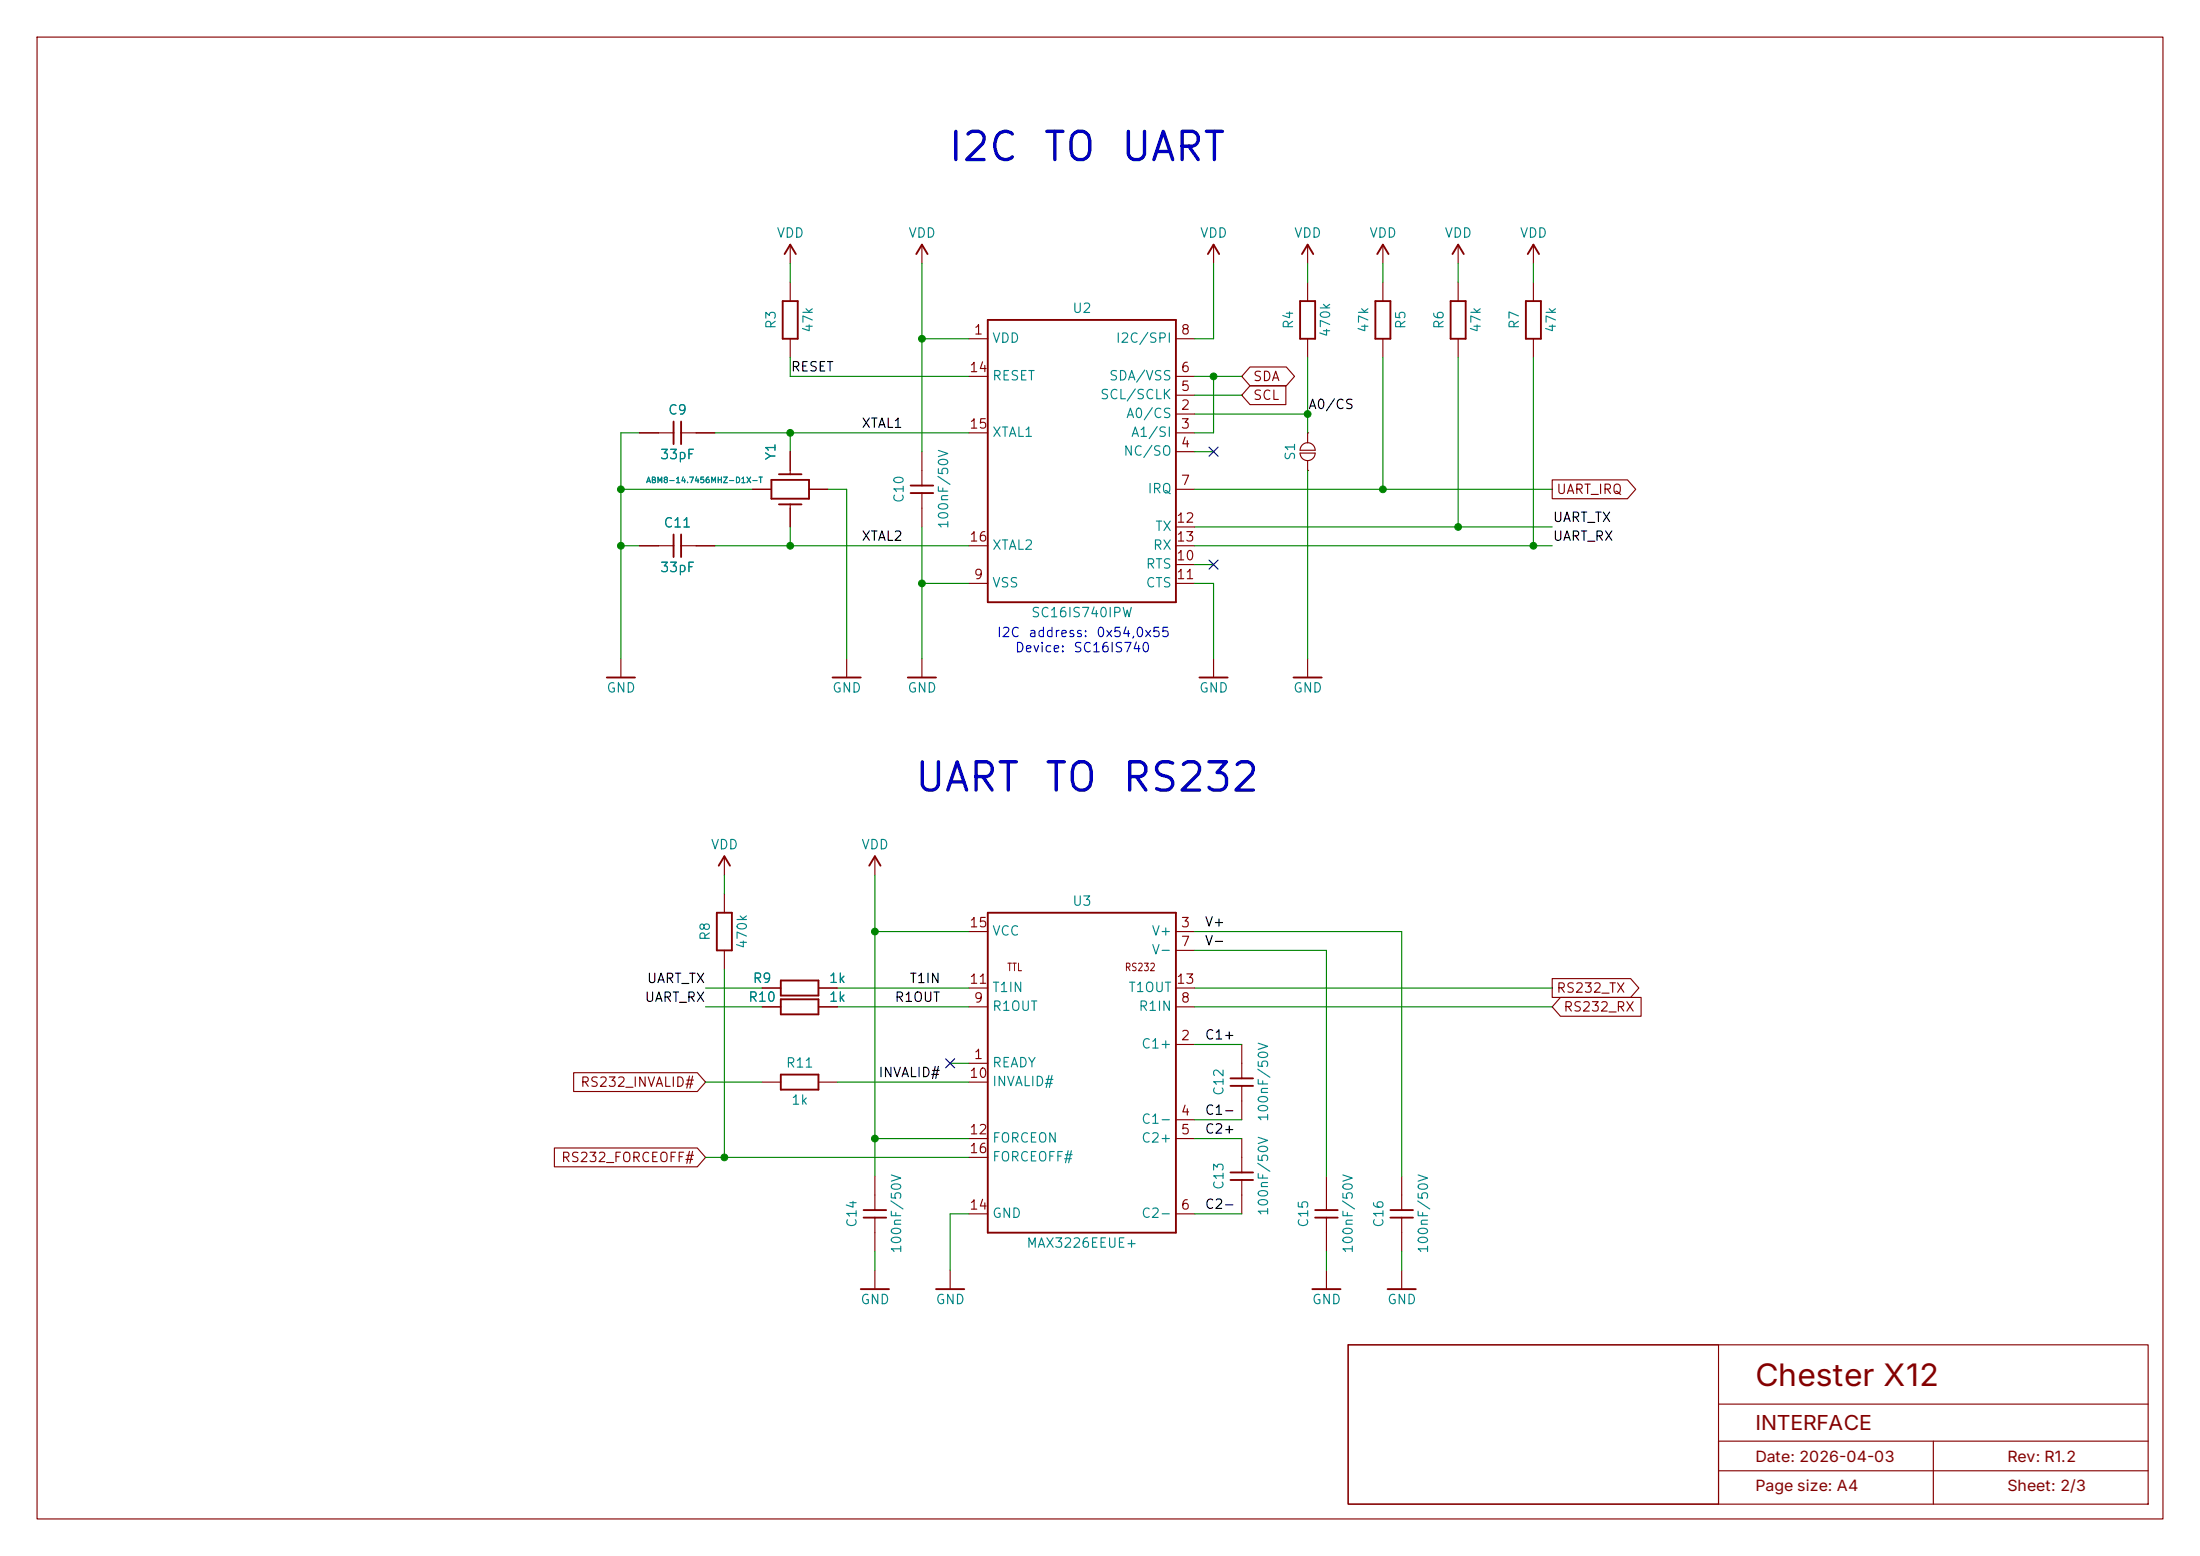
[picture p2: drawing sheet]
<svg xmlns="http://www.w3.org/2000/svg" width="297mm" height="210mm" viewBox="0 0 297 210" stroke-linecap="round" stroke-linejoin="round" font-family="sans-serif">
<g fill="none" stroke="#840000" stroke-width=".15">
<path d="M5 5h287v200h-287zM106.7 33v2.6M106.7 38.1v2.5M124.5 33v2.6M163.8 33v2.6M176.5 33v2.6M176.5 38.1v2.5M186.7 33v2.6M186.7 38.1v2.5M196.8 33v2.6M196.8 38.1v2.5M207 33v2.6"/>
<path d="M207 38.1v2.5M86.4 58.4h4.5M91.9 58.4h4.6M106.7 45.7v2.6M130.8 45.7h2.5M130.8 58.4h2.5M130.8 50.8h2.5M158.7 45.7h2.6M158.7 55.9h2.6M158.7 58.4h2.6M158.7 53.3h2.6M158.7 50.8h2.6"/>
<path d="M168.8 52.1h4.8v2.5h-4.8l-1.2-1.3zM168.8 49.5h4.9l1.1 1.3-1.1 1.3h-4.9l-1.2-1.3zM176.5 58.4h.1M176.5 45.7v2.6M176.5 58.4v1.4M186.7 45.7v2.6M196.8 45.7v2.6M207 45.7v2.6M86.4 73.7h4.5M91.9 73.7h4.6M101.6 66h2.5M106.7 61v3"/>
<path d="M106.7 68.1v3M109.2 66h2.6M124.5 61v4.5M124.5 66.5v4.6M130.8 73.7h2.5M130.8 78.7h2.5M158.7 66h2.6M158.7 73.7h2.6M158.7 61h2.6M158.7 78.7h2.6M158.7 76.2h2.6M158.7 71.1h2.6"/>
<path d="M175.5 61.2h2a1.02 1.02 0 0 1-1 1 1.02 1.02 0 0 1-1-1zM175.8 60.1a1.02 1.02 0 0 1 1.1-.3 1.02 1.02 0 0 1 .6 1h-2l.1-.5zM176.5 63.5h.1M176.5 62.2v1.3M209.5 64.8h10.2l1.1 1.2-1.1 1.3h-10.2zM83.8 88.9v2.5M114.3 88.9v2.5M124.5 88.9v2.5M163.8 88.9v2.5M176.5 88.9v2.5M97.8 115.6v2.5M118.1 115.6v2.5"/>
<path d="M97.8 120.7v2.5M97.8 128.3v2.5M102.9 135.9h2.5M102.9 133.4h2.5M110.5 135.9h2.5M110.5 133.4h2.5M130.8 125.7h2.5M130.8 135.9h2.5M130.8 133.4h2.5M158.7 125.7h2.6M158.7 128.3h2.6M158.7 135.9h2.6"/>
<path d="M158.7 133.4h2.6M209.5 132.1h10.6l1.1 1.3-1.1 1.2h-10.6zM210.7 134.6h10.9v2.6h-10.9l-1.2-1.3zM74.8 154.9h19.3l1.1 1.3-1.1 1.3h-19.3zM77.4 144.8h16.7l1.1 1.3-1.1 1.2h-16.7zM102.9 146.1h2.5M110.5 146.1h2.5M118.1 158.8v4.5M130.8 143.5h2.5M130.8 153.7h2.5M130.8 146.1h2.5M130.8 156.2h2.5"/>
<path d="M158.7 141h2.6M158.7 151.1h2.6M158.7 153.7h2.6M167.6 141v4.5M167.6 146.6v4.5M167.6 153.7v4.5M167.6 159.3v4.5M179.1 158.8v4.5M189.2 158.8v4.5M118.1 164.3v4.6M118.1 171.5v2.5M128.3 171.5v2.5"/>
<path d="M130.8 163.8h2.5M158.7 163.8h2.6M179.1 164.3v4.6M179.1 171.5v2.5M189.2 164.3v4.6M189.2 171.5v2.5M182 181.5h108v21.5h-108zM182 181.5h50v21.5h-50zM232 198.5h58M232 189.5h58M261 194.5v8.5M290 194.5h-58v8.5"/>
</g>
<g fill="none" stroke="#840000" stroke-width=".25">
<path d="M105.9 34.3l.8-1.3 .7 1.3M123.7 34.3l.8-1.3 .7 1.3M163.1 34.3l.7-1.3 .8 1.3M175.8 34.3l.7-1.3 .8 1.3M185.9 34.3l.8-1.3 .8 1.3M196.1 34.3l.7-1.3 .8 1.3M206.2 34.3l.8-1.3 .8 1.3M90.9 56.9v3M91.9 56.9v3M105.7 40.6h2v5.1h-2zM133.3 43.2h25.4v38.1h-25.4zM175.5 40.6h2v5.1h-2z"/>
<path d="M185.7 40.6h2v5.1h-2zM195.8 40.6h2.1v5.1h-2.1zM206 40.6h2v5.1h-2zM90.9 72.1v3.1M91.9 72.1v3.1M104.1 64.8h5.1v2.5h-5.1zM105.2 68.1h3M105.2 64h3M122.9 65.5h3.1M122.9 66.5h3.1M81.9 91.4h3.8M112.4 91.4h3.8"/>
<path d="M122.6 91.4h3.8M161.9 91.4h3.8M174.6 91.4h3.8M97 116.8l.8-1.2 .8 1.2M117.3 116.8l.8-1.2 .8 1.2M96.8 123.2h2v5.1h-2zM105.4 134.9h5.1v2h-5.1zM105.4 132.3h5.1v2.1h-5.1zM133.3 123.2h25.4v43.2h-25.4zM105.4 145h5.1v2.1h-5.1zM166.1 158.2h3.1M166.1 159.3h3.1"/>
<path d="M166.1 145.5h3.1M166.1 146.6h3.1M116.2 174h3.8M116.6 163.3h3M116.6 164.3h3M126.4 174h3.8M177.2 174h3.8M177.5 163.3h3.1M177.5 164.3h3.1M187.3 174h3.8M187.7 163.3h3.1M187.7 164.3h3.1"/>
</g>
<g fill="none" stroke="#008400" stroke-width=".15">
<path d="M106.7 35.6v2.5M124.5 35.6v25.4M163.8 35.6v10.1h-2.5M176.5 35.6v2.5M186.7 35.6v2.5M196.8 35.6v2.5M207 35.6v2.5M86.4 58.4h-2.6v30.5M96.5 58.4h34.3M106.7 48.3v2.5h24.1M106.7 58.4v2.6M124.5 45.7h6.3"/>
<path d="M161.3 55.9h15.2M161.3 53.3h6.3M161.3 50.8h6.3M163.8 50.8v7.6h-2.5M176.5 48.3v10.1M186.7 48.3v17.7M196.8 48.3v22.8M207 48.3v25.4M83.8 66h17.8M83.8 73.7h2.6M96.5 73.7h34.3M106.7 71.1v2.6"/>
<path d="M111.8 66h2.5v22.9M124.5 71.1v17.8M124.5 78.7h6.3M161.3 78.7h2.5v10.2M161.3 66h48.2M161.3 73.7h48.2M161.3 76.2h2.5M161.3 61h2.5M161.3 71.1h48.2M176.5 63.5v25.4M97.8 118.1v2.6M118.1 118.1v40.7"/>
<path d="M95.2 135.9h7.7M95.2 133.4h7.7M97.8 130.8v25.4M113 135.9h17.8M113 133.4h17.8M118.1 125.7h12.7M161.3 125.7h27.9v33.1M161.3 135.9h48.2M161.3 133.4h48.2M161.3 128.3h17.8v30.5M95.2 156.2h35.6M95.2 146.1h7.7"/>
<path d="M113 146.1h17.8M118.1 153.7h12.7M128.3 143.5h2.5M161.3 153.7h6.3M161.3 141h6.3M161.3 151.1h6.3M118.1 168.9v2.6M130.8 163.8h-2.5v7.7M161.3 163.8h6.3M179.1 168.9v2.6M189.2 168.9v2.6"/>
</g>
<path d="M163.2 60.4l1.2 1.2M163.2 75.6l1.2 1.2M164.4 60.4l-1.2 1.2M164.4 75.6l-1.2 1.2M127.7 142.9l1.2 1.2M128.9 142.9l-1.2 1.2" fill="none" stroke="#000084" stroke-width=".15"/>
<g fill="#008400" stroke="#008400" stroke-width=".14">
<circle cx="163.8" cy="50.8" r=".46"/>
<circle cx="124.5" cy="45.7" r=".46"/>
<circle cx="124.5" cy="78.7" r=".46"/>
<circle cx="106.7" cy="58.4" r=".46"/>
<circle cx="83.8" cy="66" r=".46"/>
<circle cx="83.8" cy="73.7" r=".46"/>
<circle cx="106.7" cy="73.7" r=".46"/>
<circle cx="176.5" cy="55.9" r=".46"/>
<circle cx="186.7" cy="66" r=".46"/>
<circle cx="97.8" cy="156.2" r=".46"/>
<circle cx="118.1" cy="125.7" r=".46"/>
<circle cx="118.1" cy="153.7" r=".46"/>
<circle cx="196.8" cy="71.1" r=".46"/>
<circle cx="207" cy="73.7" r=".46"/>
</g>
<text font-size="4.2" fill="#840000" x="237" y="187">Chester X12</text>
<g font-size="3.8" fill="#0000c2">
<text x="127.8" y="22.7">I2C</text>
<text x="140.6" y="22.7">TO</text>
<text x="151" y="22.7">UART</text>
<text x="123.2" y="107.8">UART</text>
<text x="140.8" y="107.8">TO</text>
<text x="151.2" y="107.8">RS232</text>
</g>
<text font-size="2.8" fill="#840000" x="237" y="193">INTERFACE</text>
<g font-size="2.1" fill="#840000">
<text x="237" y="197.3">Date: 2026-04-03</text>
<text x="271" y="197.3">Rev: R1.2</text>
<text x="237" y="201.3">Page size: A4</text>
<text x="271" y="201.3">Sheet: 2/3</text>
</g>
<g font-size="1.3" fill="#008484">
<text x="104.8" y="32.4">VDD</text>
<text x="122.5" y="32.4">VDD</text>
<text x="161.9" y="32.4">VDD</text>
<text x="174.6" y="32.4">VDD</text>
<text x="184.8" y="32.4">VDD</text>
<text x="194.9" y="32.4">VDD</text>
<text x="205.1" y="32.4">VDD</text>
<text x="105" y="44.5" transform="rotate(-90 105 44.5)">R3</text>
<text x="110" y="45" transform="rotate(-90 110 45)">47k</text>
<text x="133.9" y="46.6">VDD</text>
<text x="144.7" y="42.6">U2</text>
<text x="150.5" y="46.6">I2C/SPI</text>
<text x="174.9" y="44.5" transform="rotate(-90 174.9 44.5)">R4</text>
<text x="179.9" y="45.6" transform="rotate(-90 179.9 45.6)">470k</text>
<text x="185.1" y="45" transform="rotate(-90 185.1 45)">47k</text>
<text x="190.1" y="44.5" transform="rotate(-90 190.1 44.5)">R5</text>
<text x="195.2" y="44.5" transform="rotate(-90 195.2 44.5)">R6</text>
<text x="200.2" y="45" transform="rotate(-90 200.2 45)">47k</text>
<text x="205.4" y="44.5" transform="rotate(-90 205.4 44.5)">R7</text>
<text x="210.4" y="45" transform="rotate(-90 210.4 45)">47k</text>
<text x="133.9" y="51.7">RESET</text>
<text x="149.6" y="51.7">SDA/VSS</text>
<text x="90.1" y="56.3">C9</text>
<text x="133.9" y="59.3">XTAL1</text>
<text x="148.4" y="54.2">SCL/SCLK</text>
<text x="151.9" y="56.7">A0/CS</text>
<text x="152.6" y="59.3">A1/SI</text>
<text x="89" y="62.3">33pF</text>
<text x="105" y="62.2" transform="rotate(-90 105 62.2)">Y1</text>
<text x="151.6" y="61.8">NC/SO</text>
<text x="175.1" y="62.3" transform="rotate(-90 175.1 62.3)">S1</text>
<text x="89.5" y="71.5">C11</text>
<text x="122.3" y="68" transform="rotate(-90 122.3 68)">C10</text>
<text x="128.3" y="71.5" transform="rotate(-90 128.3 71.5)">100nF/50V</text>
<text x="154.8" y="66.9">IRQ</text>
<text x="155.9" y="72">TX</text>
<text x="89" y="77.5">33pF</text>
<text x="133.9" y="74.5">XTAL2</text>
<text x="154.6" y="77.1">RTS</text>
<text x="155.6" y="74.5">RX</text>
<text x="133.9" y="79.6">VSS</text>
<text x="139.1" y="83.6">SC16IS740IPW</text>
<text x="154.6" y="79.6">CTS</text>
<text x="81.8" y="93.8">GND</text>
<text x="112.3" y="93.8">GND</text>
<text x="122.4" y="93.8">GND</text>
<text x="161.8" y="93.8">GND</text>
<text x="174.5" y="93.8">GND</text>
<text x="95.9" y="114.9">VDD</text>
<text x="116.2" y="114.9">VDD</text>
<text x="144.7" y="122.6">U3</text>
<text x="96.2" y="127.1" transform="rotate(-90 96.2 127.1)">R8</text>
<text x="101.2" y="128.2" transform="rotate(-90 101.2 128.2)">470k</text>
<text x="133.9" y="126.6">VCC</text>
<text x="155.4" y="126.6">V+</text>
<text x="155.4" y="129.1">V-</text>
<text x="100.9" y="135.5">R10</text>
<text x="101.5" y="133">R9</text>
<text x="111.8" y="135.5">1k</text>
<text x="111.8" y="133">1k</text>
<text x="133.9" y="136.8">R1OUT</text>
<text x="133.9" y="134.2">T1IN</text>
<text x="152.2" y="134.2">T1OUT</text>
<text x="153.6" y="136.8">R1IN</text>
<text x="154" y="141.8">C1+</text>
<text x="106" y="144.4">R11</text>
<text x="106.7" y="149.4">1k</text>
<text x="133.9" y="144.4">READY</text>
<text x="133.9" y="146.9">INVALID#</text>
<text x="165.5" y="148" transform="rotate(-90 165.5 148)">C12</text>
<text x="133.9" y="154.5">FORCEON</text>
<text x="154" y="152">C1-</text>
<text x="154" y="154.5">C2+</text>
<text x="171.5" y="151.5" transform="rotate(-90 171.5 151.5)">100nF/50V</text>
<text x="133.9" y="157.1">FORCEOFF#</text>
<text x="165.5" y="160.7" transform="rotate(-90 165.5 160.7)">C13</text>
<text x="116" y="165.8" transform="rotate(-90 116 165.8)">C14</text>
<text x="133.9" y="164.7">GND</text>
<text x="154" y="164.7">C2-</text>
<text x="171.5" y="164.2" transform="rotate(-90 171.5 164.2)">100nF/50V</text>
<text x="176.9" y="165.8" transform="rotate(-90 176.9 165.8)">C15</text>
<text x="187.1" y="165.8" transform="rotate(-90 187.1 165.8)">C16</text>
<text x="122" y="169.3" transform="rotate(-90 122 169.3)">100nF/50V</text>
<text x="138.5" y="168.7">MAX3226EEUE+</text>
<text x="182.9" y="169.3" transform="rotate(-90 182.9 169.3)">100nF/50V</text>
<text x="193.1" y="169.3" transform="rotate(-90 193.1 169.3)">100nF/50V</text>
<text x="116.1" y="176.3">GND</text>
<text x="126.2" y="176.3">GND</text>
<text x="177" y="176.3">GND</text>
<text x="187.2" y="176.3">GND</text>
</g>
<g font-size="1.3" fill="#840000">
<text x="131.4" y="45.5">1</text>
<text x="159.3" y="45.5">8</text>
<text x="130.8" y="50.5">14</text>
<text x="159.3" y="53.1">5</text>
<text x="159.3" y="50.5">6</text>
<text x="169.1" y="51.8">SDA</text>
<text x="130.8" y="58.2">15</text>
<text x="159.3" y="55.6">2</text>
<text x="159.3" y="58.2">3</text>
<text x="169.1" y="54.3">SCL</text>
<text x="159.3" y="60.7">4</text>
<text x="159.3" y="65.8">7</text>
<text x="158.7" y="70.9">12</text>
<text x="210" y="67">UART_IRQ</text>
<text x="130.8" y="73.4">16</text>
<text x="158.7" y="75.9">10</text>
<text x="158.7" y="73.4">13</text>
<text x="131.4" y="78.5">9</text>
<text x="158.7" y="78.5">11</text>
<text x="130.8" y="125.5">15</text>
<text x="159.3" y="125.5">3</text>
<text x="159.3" y="128">7</text>
<text x="130.8" y="133.1">11</text>
<text x="131.4" y="135.6">9</text>
<text x="158.7" y="133.1">13</text>
<text x="159.3" y="135.6">8</text>
<text x="210" y="134.3">RS232_TX</text>
<text x="211" y="136.8">RS232_RX</text>
<text x="131.4" y="143.3">1</text>
<text x="159.3" y="140.7">2</text>
<text x="78.3" y="147">RS232_INVALID#</text>
<text x="130.8" y="145.8">10</text>
<text x="130.8" y="153.4">12</text>
<text x="130.8" y="156">16</text>
<text x="159.3" y="150.9">4</text>
<text x="159.3" y="153.4">5</text>
<text x="75.7" y="157.2">RS232_FORCEOFF#</text>
<text x="130.8" y="163.6">14</text>
<text x="159.3" y="163.6">6</text>
</g>
<g font-size="1.3">
<text x="106.7" y="50.5">RESET</text>
<text x="116.2" y="58.1">XTAL1</text>
<text x="176.5" y="55.5">A0/CS</text>
<text x="209.5" y="70.8">UART_TX</text>
<text x="116.2" y="73.3">XTAL2</text>
<text x="209.5" y="73.3">UART_RX</text>
<text x="162.6" y="125.4">V+</text>
<text x="162.6" y="127.9">V-</text>
<text x="86.9" y="135.5">UART_RX</text>
<text x="87.2" y="133">UART_TX</text>
<text x="120.7" y="135.5">R1OUT</text>
<text x="122.7" y="133">T1IN</text>
<text x="162.6" y="140.6">C1+</text>
<text x="118.5" y="145.7">INVALID#</text>
<text x="162.6" y="153.3">C2+</text>
<text x="162.6" y="150.8">C1-</text>
<text x="162.6" y="163.5">C2-</text>
</g>
<g font-size="1.3" fill="#0000c2">
<text x="134.5" y="86.3">I2C</text>
<text x="136.9" y="88.4">Device:</text>
<text x="138.7" y="86.3">address:</text>
<text x="144.8" y="88.4">SC16IS740</text>
<text x="147.9" y="86.3">0x54,0x55</text>
</g>
<g font-size="1" fill="#840000">
<text x="135.9" y="131.3">TTL</text>
<text x="151.8" y="131.3">RS232</text>
</g>
<text font-size=".8" fill="#008484" x="87.2" y="65.4">ABM8-14.7456MHZ-D1X-T</text>
</svg>
